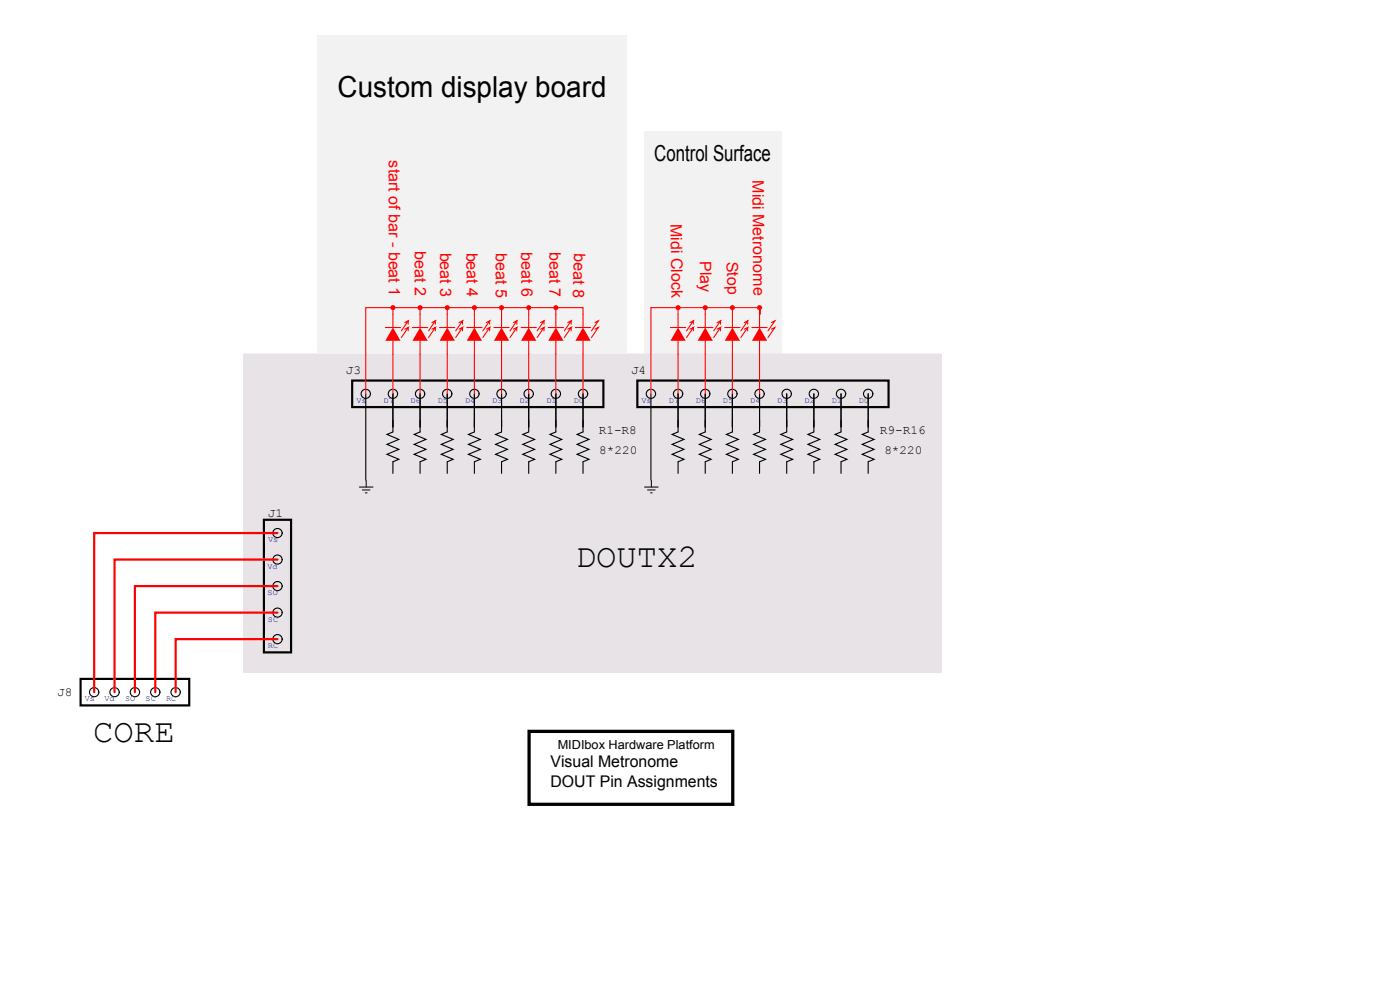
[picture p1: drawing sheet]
<svg xmlns="http://www.w3.org/2000/svg" width="297mm" height="210mm" viewBox="0 0 297 210" stroke-linecap="round" stroke-linejoin="round" font-family="sans-serif">
<g fill="#f2f2f2">
<path d="M136.6 27.8h29.1v47.4h-29.1z"/>
<path d="M67.3 7.5h65.7v67.3h-65.7z"/>
</g>
<path d="M51.7 75.1h148v67.5h-148z" fill-rule="evenodd" fill="#e7e3e7"/>
<path d="M51.7 75.1h147.7v67.5h-147.7z" fill="none" stroke="#e7e3e7" stroke-width=".21"/>
<g fill="none" stroke="#000" stroke-width=".23">
<path d="M77.6 83.5v18.3M83.4 83.5v8.1l-1.3 .6 2.5 1-2.5 1.1 2.5 1-2.5 1.1 2.5 1-1.2 .6v2.4M89.1 83.5v8.1l-1.2 .6 2.5 1-2.5 1.1 2.5 1-2.5 1.1 2.5 1-1.3 .6v2.4M94.9 83.5v8.1l-1.3 .6 2.5 1-2.5 1.1 2.5 1-2.5 1.1 2.5 1-1.2 .6v2.4M100.6 83.5v8.1l-1.2 .6 2.5 1-2.5 1.1 2.5 1-2.5 1.1 2.5 1-1.3 .6v2.4M106.4 83.5v8.1l-1.3 .6 2.6 1-2.6 1.1 2.6 1-2.6 1.1 2.6 1-1.3 .6v2.4M112.2 83.5v8.1l-1.3 .6 2.5 1-2.5 1.1 2.5 1-2.5 1.1 2.5 1-1.2 .6v2.4M117.9 83.5v8.1l-1.2 .6 2.5 1-2.5 1.1 2.5 1-2.5 1.1 2.5 1-1.3 .6v2.4M123.7 83.5v8.1l-1.3 .6 2.5 1-2.5 1.1 2.5 1-2.5 1.1 2.5 1-1.2 .6v2.4M138.1 83.5v18.3M143.8 83.5v8.1l-1.2 .6 2.5 1-2.5 1.1 2.5 1-2.5 1.1 2.5 1-1.3 .6v2.4M149.6 83.5v8.1l-1.3 .6 2.6 1-2.6 1.1 2.6 1-2.6 1.1 2.6 1-1.3 .6v2.4"/>
<path d="M155.4 83.5v8.1l-1.3 .6 2.5 1-2.5 1.1 2.5 1-2.5 1.1 2.5 1-1.2 .6v2.4M161.1 83.5v8.1l-1.2 .6 2.5 1-2.5 1.1 2.5 1-2.5 1.1 2.5 1-1.3 .6v2.4M166.9 83.5v8.1l-1.3 .6 2.6 1-2.6 1.1 2.6 1-2.6 1.1 2.6 1-1.3 .6v2.4M172.7 83.5v8.1l-1.3 .6 2.5 1-2.5 1.1 2.5 1-2.5 1.1 2.5 1-1.2 .6v2.4M178.4 83.5v8.1l-1.2 .6 2.5 1-2.5 1.1 2.5 1-2.5 1.1 2.5 1-1.3 .6v2.4M184.2 83.5v8.1l-1.3 .6 2.5 1-2.5 1.1 2.5 1-2.5 1.1 2.5 1-1.2 .6v2.4"/>
<circle cx="77.6" cy="83.5" r=".98"/>
<circle cx="83.4" cy="83.5" r=".98"/>
<circle cx="89.1" cy="83.5" r=".98"/>
<circle cx="94.9" cy="83.5" r=".98"/>
<circle cx="100.6" cy="83.5" r=".98"/>
<circle cx="106.4" cy="83.5" r=".98"/>
<circle cx="112.2" cy="83.5" r=".98"/>
<circle cx="117.9" cy="83.5" r=".98"/>
<circle cx="123.7" cy="83.5" r=".98"/>
<circle cx="138.1" cy="83.5" r=".98"/>
<circle cx="143.9" cy="83.5" r=".98"/>
<circle cx="149.6" cy="83.5" r=".98"/>
<circle cx="155.4" cy="83.5" r=".98"/>
<circle cx="161.1" cy="83.5" r=".98"/>
<circle cx="166.9" cy="83.5" r=".98"/>
<circle cx="172.7" cy="83.5" r=".98"/>
<circle cx="178.4" cy="83.5" r=".98"/>
<circle cx="184.2" cy="83.5" r=".98"/>
<circle cx="58.9" cy="118.7" r=".98"/>
<circle cx="58.9" cy="113.1" r=".98"/>
<circle cx="58.9" cy="130" r=".98"/>
<circle cx="58.9" cy="135.6" r=".98"/>
<circle cx="58.9" cy="124.3" r=".98"/>
</g>
<path d="M74.7 80.7h53.3v5.7h-53.3zM135.2 80.7h53.3v5.7h-53.3zM56 110.3h5.7v28.1h-5.7z" fill="none" stroke="#000" stroke-width=".46"/>
<path d="M76.2 103.3h2.9M76.9 103.9h1.6M77.5 104.5h.4M77.7 101.9v1.4M136.7 103.3h2.9M137.4 103.9h1.6M138 104.5h.4M138.2 101.9v1.4" fill="none" stroke="#000" stroke-width=".21"/>
<path d="M117.9 69.5l1.6 2.8h-3.2z" fill="#f00"/>
<path d="M116.3 69.5h3.2M117.9 66.7v2.8M117.9 72.3v2.8M120.4 68.4l.8-.3-1.5 2.1M120.4 69.8l.8-.3-1.5 2.1M121.2 68.1v.7M121.2 69.5v.7" fill="none" stroke="#f00" stroke-width=".23"/>
<path d="M112.2 69.5l1.6 2.8h-3.3z" fill="#f00"/>
<path d="M110.5 69.5h3.3M112.2 66.7v2.8M112.2 72.3v2.8M114.7 68.4l.7-.3-1.4 2.1M114.7 69.8l.7-.3-1.4 2.1M115.4 68.1v.7M115.4 69.5v.7" fill="none" stroke="#f00" stroke-width=".23"/>
<path d="M106.4 69.5l1.6 2.8h-3.2z" fill="#f00"/>
<path d="M104.8 69.5h3.2M106.4 66.7v2.8M106.4 72.3v2.8M108.9 68.4l.7-.3-1.4 2.1M108.9 69.8l.7-.3-1.4 2.1M109.6 68.1v.7M109.6 69.5v.7" fill="none" stroke="#f00" stroke-width=".23"/>
<path d="M100.6 69.5l1.7 2.8h-3.3z" fill="#f00"/>
<path d="M99 69.5h3.3M100.6 66.7v2.8M100.6 72.3v2.8M103.2 68.4l.7-.3-1.5 2.1M103.2 69.8l.7-.3-1.5 2.1M103.9 68.1v.7M103.9 69.5v.7" fill="none" stroke="#f00" stroke-width=".23"/>
<path d="M94.9 69.5l1.6 2.8h-3.2z" fill="#f00"/>
<path d="M93.3 69.5h3.2M94.9 66.7v2.8M94.9 72.3v2.8M97.4 68.4l.7-.3-1.4 2.1M97.4 69.8l.7-.3-1.4 2.1M98.1 68.1v.7M98.1 69.5v.7" fill="none" stroke="#f00" stroke-width=".23"/>
<path d="M89.1 69.5l1.6 2.8h-3.2z" fill="#f00"/>
<path d="M87.5 69.5h3.2M89.1 66.7v2.8M89.1 72.3v2.8M91.6 68.4l.8-.3-1.5 2.1M91.6 69.8l.8-.3-1.5 2.1M92.4 68.1v.7M92.4 69.5v.7" fill="none" stroke="#f00" stroke-width=".23"/>
<path d="M83.4 69.5l1.6 2.8h-3.3z" fill="#f00"/>
<path d="M81.7 69.5h3.3M83.4 66.7v2.8M83.4 72.3v2.8M85.9 68.4l.7-.3-1.4 2.1M85.9 69.8l.7-.3-1.4 2.1M86.6 68.1v.7M86.6 69.5v.7" fill="none" stroke="#f00" stroke-width=".23"/>
<path d="M123.7 69.5l1.6 2.8h-3.2z" fill="#f00"/>
<path d="M83.4 66.7v-1.4h40.3v4.2M83.4 65.3h-5.8v18.2M89.1 65.3v1.4M94.9 65.3v1.4M100.6 65.3v1.4M106.4 65.3v1.4M112.2 65.3v1.4M117.9 65.3v1.4M122.1 69.5h3.2M123.7 72.3v2.8M126.2 68.4l.7-.3-1.4 2.1M126.2 69.8l.7-.3-1.4 2.1" fill="none" stroke="#f00" stroke-width=".23"/>
<g fill="#f00">
<circle cx="83.4" cy="65.3" r=".53"/>
<circle cx="89.1" cy="65.3" r=".53"/>
<circle cx="94.9" cy="65.3" r=".53"/>
<circle cx="100.6" cy="65.3" r=".53"/>
<circle cx="106.4" cy="65.3" r=".53"/>
<circle cx="112.2" cy="65.3" r=".53"/>
<circle cx="117.9" cy="65.3" r=".53"/>
</g>
<path d="M83.4 75.1v8.4M89.1 75.1v8.4M94.9 75.1v8.4M100.6 75.1v8.4M106.4 75.1v8.4M112.2 75.1v8.4M117.9 75.1v8.4M123.7 75.1v8.4" fill="none" stroke="#f00" stroke-width=".23"/>
<path d="M161.1 69.5l1.7 2.8h-3.3z" fill="#f00"/>
<path d="M159.5 69.5h3.3M161.1 66.7v2.8M161.1 72.3v2.8M163.7 68.4l.7-.3-1.5 2.1M163.7 69.8l.7-.3-1.5 2.1" fill="none" stroke="#f00" stroke-width=".23"/>
<path d="M155.4 69.5l1.6 2.8h-3.2z" fill="#f00"/>
<path d="M153.8 69.5h3.2M155.4 66.7v2.8M155.4 72.3v2.8M157.9 68.4l.7-.3-1.4 2.1M157.9 69.8l.7-.3-1.4 2.1M158.6 68.1v.7M158.6 69.5v.7" fill="none" stroke="#f00" stroke-width=".23"/>
<path d="M149.6 69.5l1.6 2.8h-3.2z" fill="#f00"/>
<path d="M148 69.5h3.2M149.6 66.7v2.8M149.6 72.3v2.8M152.1 68.4l.8-.3-1.5 2.1M152.1 69.8l.8-.3-1.5 2.1M152.9 68.1v.7M152.9 69.5v.7" fill="none" stroke="#f00" stroke-width=".23"/>
<path d="M143.8 69.5l1.7 2.8h-3.3z" fill="#f00"/>
<path d="M142.2 69.5h3.3M143.8 65.3h-5.7v18.2M143.8 66.7v2.8M143.8 72.3v2.8M146.4 68.4l.7-.3-1.5 2.1M146.4 69.8l.7-.3-1.5 2.1M147.1 68.1v.7M147.1 69.5v.7M149.6 65.3v1.4M155.4 65.3v1.4M161.1 65.3v1.4" fill="none" stroke="#f00" stroke-width=".23"/>
<path d="M143.8 66.7v-1.4h17.5v1.4" fill="none" stroke="#f00" stroke-width=".21"/>
<g fill="#f00">
<circle cx="143.9" cy="65.3" r=".53"/>
<circle cx="149.6" cy="65.3" r=".53"/>
<circle cx="155.4" cy="65.3" r=".53"/>
<circle cx="161.1" cy="65.3" r=".53"/>
</g>
<path d="M143.8 75.1v8.4M149.6 75.1v8.4M155.4 75.1v8.4M161.1 75.1v8.4" fill="none" stroke="#f00" stroke-width=".23"/>
<g fill="none" stroke="#000" stroke-width=".23">
<circle cx="20" cy="146.8" r=".98"/>
<circle cx="24.3" cy="146.8" r=".98"/>
<circle cx="28.6" cy="146.8" r=".98"/>
<circle cx="33" cy="146.8" r=".98"/>
<circle cx="37.3" cy="146.8" r=".98"/>
</g>
<path d="M17.1 144h23v5.6h-23z" fill="none" stroke="#000" stroke-width=".46"/>
<path d="M58.9 113.1h-38.9v33.7M58.9 118.7h-34.6v28.1M58.9 124.3h-30.3v22.5M58.9 129.9h-26v16.9M58.9 135.6h-21.6v11.2" fill="none" stroke="#f00" stroke-width=".46"/>
<path d="M112.2 155.1h43.3v15.5h-43.3z" fill="none" stroke="#000" stroke-width=".69"/>
<g font-size="7">
<text x="122.1" y="120.2">DOUTX2</text>
<text x="19.8" y="157.3">CORE</text>
</g>
<text font-size="6.1" x="71.6" y="20.5">Custom display board</text>
<text font-size="4.7" x="138.8" y="34.1">Control Surface</text>
<g font-size="3.4" fill="#f00">
<text x="82.5" y="34" transform="rotate(90 82.5 34)">start of bar - beat 1</text>
<text x="159.6" y="38.2" transform="rotate(90 159.6 38.2)">Midi Metronome</text>
<text x="142.3" y="47.4" transform="rotate(89 142.3 47.4)">Midi Clock</text>
<text x="88" y="53.3" transform="rotate(90 88 53.3)">beat 2</text>
<text x="93.4" y="53.6" transform="rotate(90 93.4 53.6)">beat 3</text>
<text x="99" y="53.6" transform="rotate(90 99 53.6)">beat 4</text>
<text x="105.2" y="53.8" transform="rotate(90 105.2 53.8)">beat 5</text>
<text x="110.6" y="53.5" transform="rotate(90 110.6 53.5)">beat 6</text>
<text x="116.6" y="53.5" transform="rotate(90 116.6 53.5)">beat 7</text>
<text x="121.8" y="53.6" transform="rotate(92 121.8 53.6)">beat 8</text>
<text x="148.5" y="55.4" transform="rotate(89 148.5 55.4)">Play</text>
<text x="154.1" y="55.5" transform="rotate(88 154.1 55.5)">Stop</text>
</g>
<g font-size="3.4">
<text x="116.8" y="162.7">Visual Metronome</text>
<text x="116.8" y="166.9">DOUT Pin Assignments</text>
</g>
<g font-size="2.6">
<text x="73.3" y="79.4">J3</text>
<text x="133.9" y="79.4">J4</text>
<text x="127" y="92.1">R1-R8</text>
<text x="186.7" y="92.1">R9-R16</text>
<text x="127.1" y="96.3">8*220</text>
<text x="187.6" y="96.3">8*220</text>
<text x="56.8" y="109.7">J1</text>
<text x="12.1" y="147.6">J8</text>
<text x="118.3" y="158.9">MIDIbox Hardware Platform</text>
</g>
<g font-size="1.8" fill="#00f">
<text x="75.6" y="85.4">Vs</text>
<text x="81.4" y="85.5">D7</text>
<text x="87.1" y="85.5">D6</text>
<text x="92.9" y="85.5">D5</text>
<text x="98.7" y="85.5">D4</text>
<text x="104.4" y="85.5">D3</text>
<text x="110.2" y="85.5">D2</text>
<text x="115.9" y="85.5">D1</text>
<text x="121.7" y="85.5">D0</text>
<text x="136.1" y="85.4">Vs</text>
<text x="141.9" y="85.5">D7</text>
<text x="147.6" y="85.5">D6</text>
<text x="153.4" y="85.5">D5</text>
<text x="159.2" y="85.5">D4</text>
<text x="164.9" y="85.5">D3</text>
<text x="170.7" y="85.5">D2</text>
<text x="176.4" y="85.5">D1</text>
<text x="182.2" y="85.5">D0</text>
<text x="56.9" y="115">Vs</text>
<text x="56.7" y="120.6">Vd</text>
<text x="56.8" y="126.2">SO</text>
<text x="56.9" y="131.9">SC</text>
<text x="56.8" y="137.5">RC</text>
<text x="18" y="148.7">Vs</text>
<text x="22.2" y="148.8">Vd</text>
<text x="26.6" y="148.7">SO</text>
<text x="30.9" y="148.7">SC</text>
<text x="35.2" y="148.7">RC</text>
</g>
</svg>
